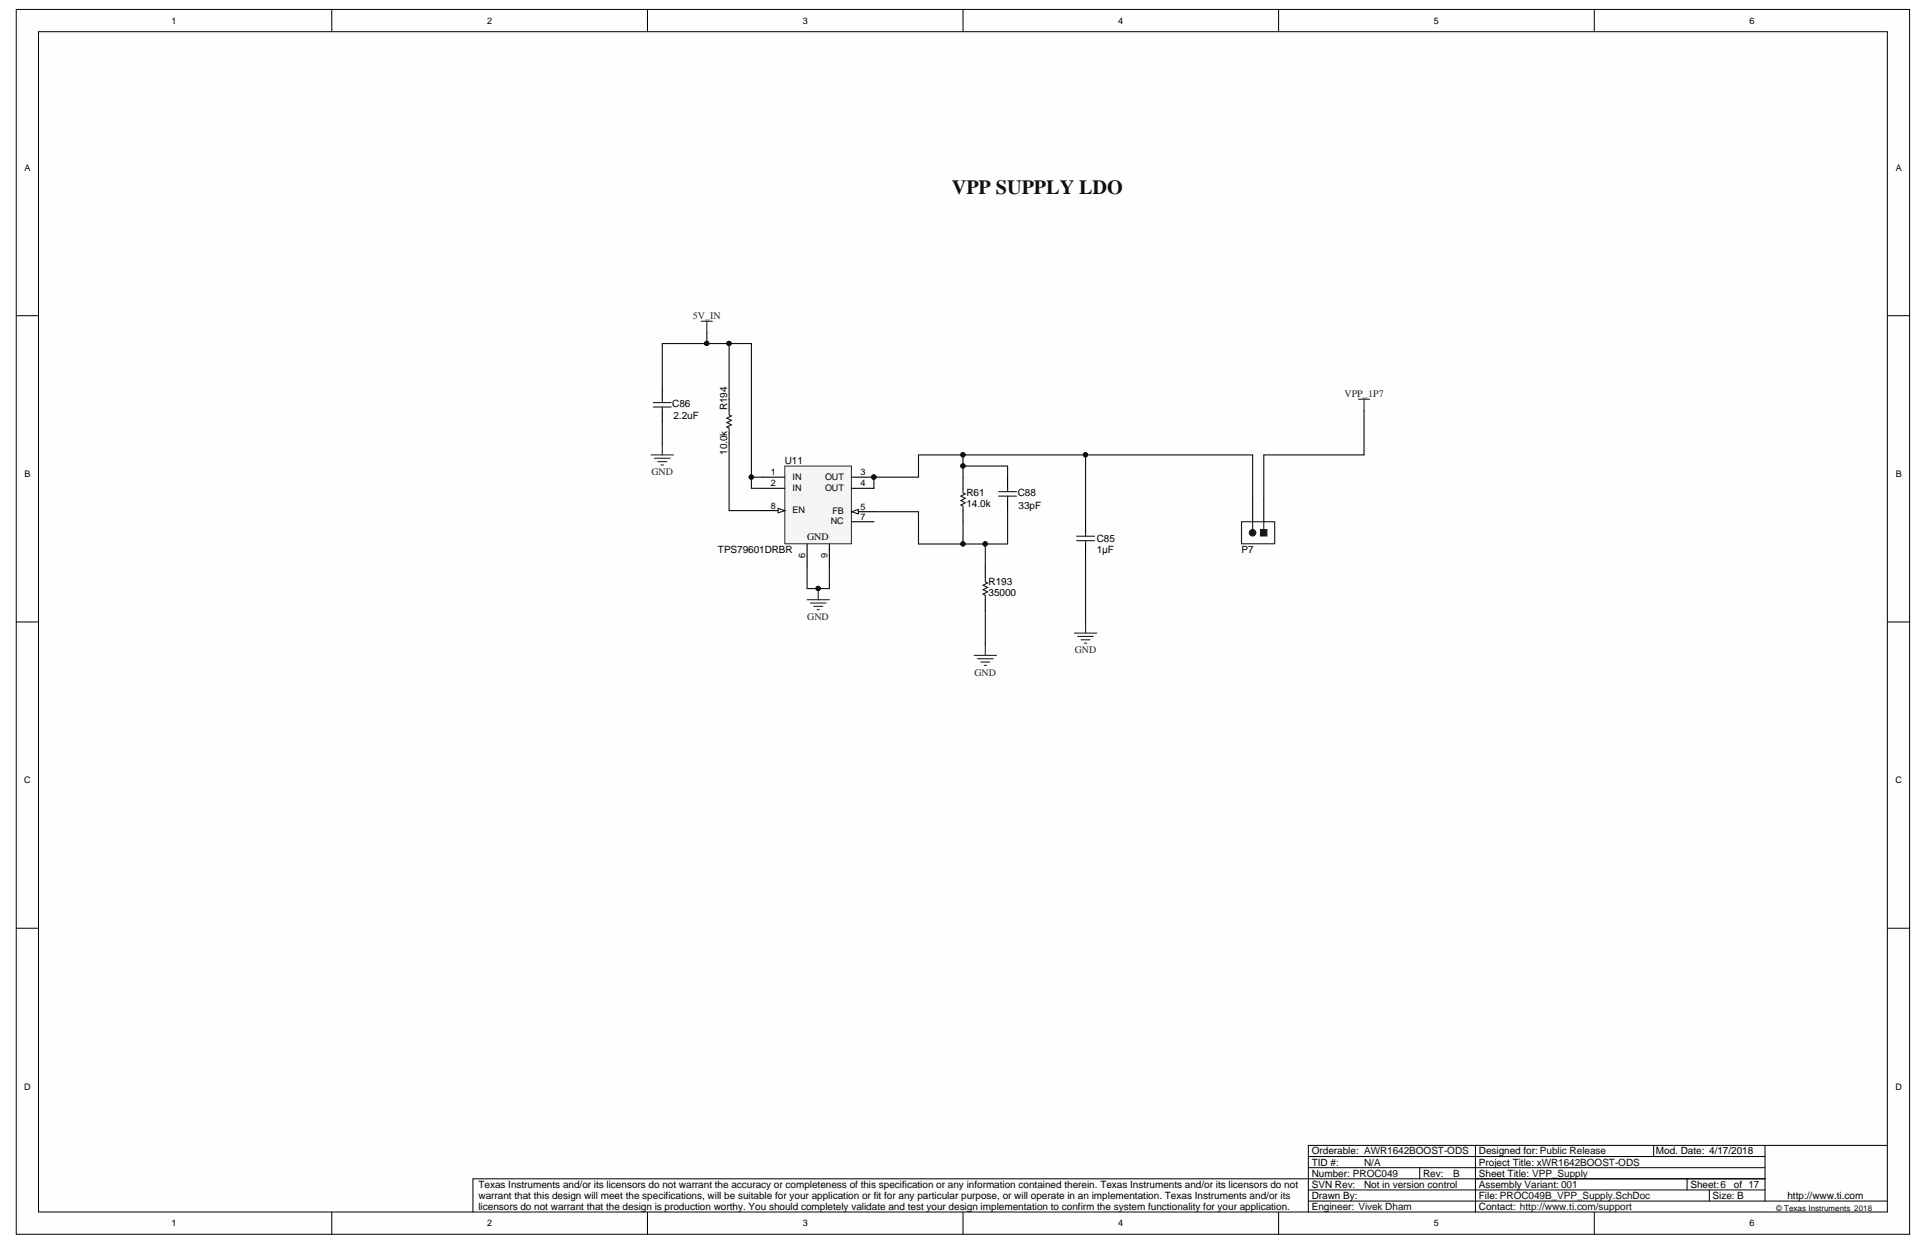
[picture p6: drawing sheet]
<svg xmlns="http://www.w3.org/2000/svg" width="432mm" height="279mm" viewBox="0 0 432 279" stroke-linecap="round" stroke-linejoin="round" font-family="sans-serif">
<g fill="#fefefe" stroke="#000" stroke-width=".22">
<path d="M3.6 2.1h423.6v274.1h-423.6z"/>
<path d="M8.6 7.1h413.7v264.1h-413.7z"/>
</g>
<g fill="none" stroke="#000" stroke-width=".22">
<path d="M74.2 2.1v5M144.9 2.1v5M215.5 2.1v5M286.1 2.1v5M356.7 2.1v5M3.6 70.6h5M422.3 70.6h5M3.6 139.2h5M422.3 139.2h5M3.6 207.7h5M422.3 207.7h5M292.7 258.8h102.2"/>
<path d="M330.1 256.3h-37.4v15M370 256.3v2.5M394.9 256.3v12.5M422.3 256.3h-92.2v15M74.2 271.3v5M144.9 271.3v5M215.5 271.3v5M286.1 271.3v5M292.7 268.8h129.6M292.7 266.3h102.2M292.7 261.3h102.2M317.6 261.3v2.5"/>
<path d="M356.7 271.3v5M377.4 263.8v2.5M382.4 266.3v2.5M394.9 263.8h-289.1v7.5"/>
</g>
<g fill="none" stroke="#262626" stroke-width=".25">
<path d="M156.9 71.9h2.5M158.1 71.9v2.5M148.2 99.3v2.5M303.9 89.3h2.5M305.2 89.3v2.5M145.7 101.8h5M146.4 102.5h3.5M147.2 103.3h2M147.9 104h.5M180.6 134.2h5M181.3 134.9h3.5M182.1 135.7h2"/>
<path d="M182.8 136.4h.5M183.1 131.7v2.5M242.9 139.2v2.5M218 146.7h4.9M218.7 147.4h3.5M219.4 148.2h2M220.2 148.9h.5M220.4 144.2v2.5M240.4 141.7h5M241.1 142.4h3.5M241.9 143.2h2M242.6 143.9h.5"/>
</g>
<path d="M158.1 74.4v2.5M163.1 76.9v12.4M148.2 94.3v5M163.1 99.3v15h7.5M168.1 106.8v2.5h2.5M195.5 114.5h10v7.2h10M215.5 101.8v5M215.5 104.3h9.9v2.5M242.9 101.8v15M180.6 126.7v5h5v-5M220.4 121.7v5M242.9 124.2v15" fill="none" stroke="#0e0e0e" stroke-width=".25"/>
<g fill="#0e0e0e" stroke="#0e0e0e" stroke-width=".22">
<circle cx="158.1" cy="76.9" r=".47"/>
<circle cx="168.1" cy="106.8" r=".47"/>
<circle cx="163.1" cy="76.9" r=".47"/>
<circle cx="215.4" cy="104.3" r=".47"/>
<circle cx="215.4" cy="101.8" r=".47"/>
<circle cx="215.4" cy="121.7" r=".47"/>
<circle cx="183" cy="131.7" r=".47"/>
<circle cx="220.4" cy="121.7" r=".47"/>
<circle cx="242.8" cy="101.8" r=".47"/>
</g>
<path d="M163.1 89.3v2.5M163.1 96.8v2.5M215.5 106.8v2.5M215.5 114.3v2.5M225.4 106.8v2.5M225.4 111.8v2.5M242.9 116.8v2.4M220.4 126.7v2.5M220.4 134.2v2.5M242.9 121.7v2.5" fill="none" stroke="#000" stroke-width=".25"/>
<path d="M163.1 91.8v1l.5 .3-1 .5 1 .5-1 .5 1 .5-1 .5 .5 .2v1M215.5 109.3v1l.5 .2-1 .5 1 .5-1 .5 1 .5-1 .5 .5 .3v1M223.4 110h4M223.4 111h4M225.4 109.3v.7M225.4 111v.8M240.9 120h4M242.9 119.2v.8M220.4 129.2v1l.5 .3-1 .5 1 .5-1 .5 1 .5-1 .5 .5 .2v1M240.9 121h4M242.9 121v.7" fill="none" stroke="#1c1c1c" stroke-width=".25"/>
<path d="M175.6 104.3h14.9v17.4h-14.9z" fill="#f5f5f5" stroke="#262626" stroke-width=".22"/>
<path d="M170.6 106.8h5M170.6 109.3h5M190.5 106.8h5M190.5 109.3h5M190.5 114.5h5" fill="none" stroke="#000" stroke-width=".25"/>
<circle cx="195.5" cy="106.8" r=".47" fill="#0e0e0e" stroke="#0e0e0e" stroke-width=".22"/>
<path d="M190.5 114.5l1.5-.5v1z" fill="#fefefe"/>
<path d="M190.5 114.5l1.5-.5v1z" fill="none" stroke="#000" stroke-width=".22"/>
<path d="M170.6 114.3h5M190.5 116.8h5M180.6 121.7v5" fill="none" stroke="#000" stroke-width=".25"/>
<path d="M174.1 113.8l1.5 .5-1.5 .5z" fill="#fefefe"/>
<path d="M174.1 113.8l1.5 .5-1.5 .5z" fill="none" stroke="#000" stroke-width=".22"/>
<path d="M185.6 121.7v5" fill="none" stroke="#000" stroke-width=".25"/>
<circle cx="195.5" cy="106.8" r=".47" fill="#0e0e0e" stroke="#0e0e0e" stroke-width=".22"/>
<path d="M277.8 116.8h7.4v4.9h-7.4z" fill="#fefefe" stroke="#1c1c1c" stroke-width=".25"/>
<path d="M146.2 91.1h4M146.2 90.1h4M148.2 89.3v.8M148.2 91.1v.7M280.3 116.8v1.7M282.7 116.8v1.7" fill="none" stroke="#1c1c1c" stroke-width=".25"/>
<circle cx="280.2" cy="119.2" r=".72" fill="#1c1c1c" stroke="#1c1c1c" stroke-width=".25"/>
<path d="M148.2 86.8v2.5M148.2 91.8v2.5M280.3 111.8v5M282.7 111.8v5" fill="none" stroke="#000" stroke-width=".25"/>
<path d="M282 118.5h1.4v1.4h-1.4z" fill="#1c1c1c" stroke="#1c1c1c" stroke-width=".22"/>
<path d="M148.2 86.8v-9.9h19.9v29.9h2.5M305.2 91.8v10h-22.5v10M195.5 109.3v-2.5h10v-5h74.8v10M225.4 114.3v7.4h-9.9v-4.9M220.4 136.7v7.5" fill="none" stroke="#0e0e0e" stroke-width=".25"/>
<g fill="#0e0e0e" stroke="#0e0e0e" stroke-width=".22">
<circle cx="158.1" cy="76.9" r=".47"/>
<circle cx="163.1" cy="76.9" r=".47"/>
<circle cx="168.1" cy="106.8" r=".47"/>
<circle cx="195.5" cy="106.8" r=".47"/>
<circle cx="215.4" cy="101.8" r=".47"/>
<circle cx="242.8" cy="101.8" r=".47"/>
<circle cx="215.4" cy="121.7" r=".47"/>
<circle cx="220.4" cy="121.7" r=".47"/>
</g>
<text font-size="4.5" fill="#0e0e0e" x="213" y="43.5">VPP SUPPLY LDO</text>
<g font-size="2.2" fill="#262626">
<text x="155" y="71.4">5V_IN</text>
<text x="300.8" y="88.8">VPP_1P7</text>
<text x="145.7" y="106.3">GND</text>
<text x="180.6" y="138.7">GND</text>
<text x="240.4" y="146.2">GND</text>
<text x="218" y="151.2">GND</text>
</g>
<g font-size="2.2">
<text x="150.4" y="91.1">C86</text>
<text x="150.7" y="93.9">2.2uF</text>
<text x="162.7" y="91.8" transform="rotate(-90 162.7 91.8)">R194</text>
<text x="162.7" y="101.8" transform="rotate(-90 162.7 101.8)">10.0k</text>
<text x="175.6" y="103.8">U11</text>
<text x="216.2" y="113.5">14.0k</text>
<text x="216.2" y="111.1">R61</text>
<text x="227.7" y="111.1">C88</text>
<text x="227.9" y="113.8">33pF</text>
<text x="160.6" y="123.8">TPS79601DRBR</text>
<text x="180.6" y="120.8">GND</text>
<text x="245.4" y="123.8">1µF</text>
<text x="245.4" y="121.3">C85</text>
<text x="277.8" y="123.8">P7</text>
<text x="221.2" y="131">R193</text>
<text x="221.2" y="133.5">35000</text>
<text x="293.5" y="263.3">Number: PROC049</text>
<text x="293.5" y="260.8">TID #:</text>
<text x="293.5" y="258.3">Orderable: AWR1642BOOST-ODS</text>
<text x="318.4" y="263.3">Rev:</text>
<text x="330.9" y="263.3">Sheet Title: VPP_Supply</text>
<text x="330.9" y="260.8">Project Title: xWR1642BOOST-ODS</text>
<text x="330.9" y="258.3">Designed for: Public Release</text>
<text x="370.5" y="258.3">Mod. Date: 4/17/2018</text>
<text x="107" y="265.8">Texas Instruments and/or its licensors do not warrant the accuracy or completeness of this specification or any information contained therein. Texas Instruments and/or its licensors do not</text>
<text x="107" y="268.3">warrant that this design will meet the specifications, will be suitable for your application or fit for any particular purpose, or will operate in an implementation. Texas Instruments and/or its</text>
<text x="293.5" y="268.3">Drawn By:</text>
<text x="293.5" y="265.8">SVN Rev:</text>
<text x="305.2" y="265.8">Not in version control</text>
<text x="330.9" y="268.3">File: PROC049B_VPP_Supply.SchDoc</text>
<text x="330.9" y="265.8">Assembly Variant: 001</text>
<text x="378.2" y="265.8">Sheet:6</text>
<text x="383.2" y="268.3">Size: B</text>
<text x="387.9" y="265.8">of 17</text>
<text x="399.9" y="268.3">http://www.ti.com</text>
<text x="107" y="270.8">licensors do not warrant that the design is production worthy. You should completely validate and test your design implementation to confirm the system functionality for your application.</text>
<text x="293.5" y="270.8">Engineer: Vivek Dham</text>
<text x="330.9" y="270.8">Contact: http://www.ti.com/support</text>
</g>
<g font-size="2.2" fill="#0e0e0e">
<text x="305.2" y="260.8">N/A</text>
<text x="325.1" y="263.3">B</text>
</g>
<g font-size="2">
<text x="38.4" y="5.3">1</text>
<text x="109" y="5.3">2</text>
<text x="179.6" y="5.3">3</text>
<text x="250.2" y="5.3">4</text>
<text x="320.8" y="5.3">5</text>
<text x="391.4" y="5.3">6</text>
<text x="5.4" y="38.2">A</text>
<text x="424.1" y="38.2">A</text>
<text x="5.4" y="106.7">B</text>
<text x="172.5" y="106.4">1</text>
<text x="177.3" y="107.3">IN</text>
<text x="184.6" y="107.3">OUT</text>
<text x="192.5" y="106.4">3</text>
<text x="424.1" y="106.7">B</text>
<text x="172.5" y="108.9">2</text>
<text x="172.5" y="113.8">8</text>
<text x="177.3" y="109.8">IN</text>
<text x="184.6" y="109.8">OUT</text>
<text x="192.5" y="108.9">4</text>
<text x="177.3" y="114.8">EN</text>
<text x="185.9" y="117.3">NC</text>
<text x="186.2" y="115.1">FB</text>
<text x="192.5" y="114.1">5</text>
<text x="192.5" y="116.3">7</text>
<text x="180.1" y="124.9" transform="rotate(-90 180.1 124.9)">6</text>
<text x="185.1" y="124.9" transform="rotate(-90 185.1 124.9)">9</text>
<text x="5.4" y="175.3">C</text>
<text x="424.1" y="175.3">C</text>
<text x="5.4" y="243.8">D</text>
<text x="424.1" y="243.8">D</text>
<text x="38.4" y="274.4">1</text>
<text x="109" y="274.4">2</text>
<text x="179.6" y="274.4">3</text>
<text x="250.2" y="274.4">4</text>
<text x="320.8" y="274.4">5</text>
<text x="391.4" y="274.4">6</text>
</g>
<text font-size="1.8" x="397.4" y="270.9">© Texas Instruments 2018</text>
</svg>
